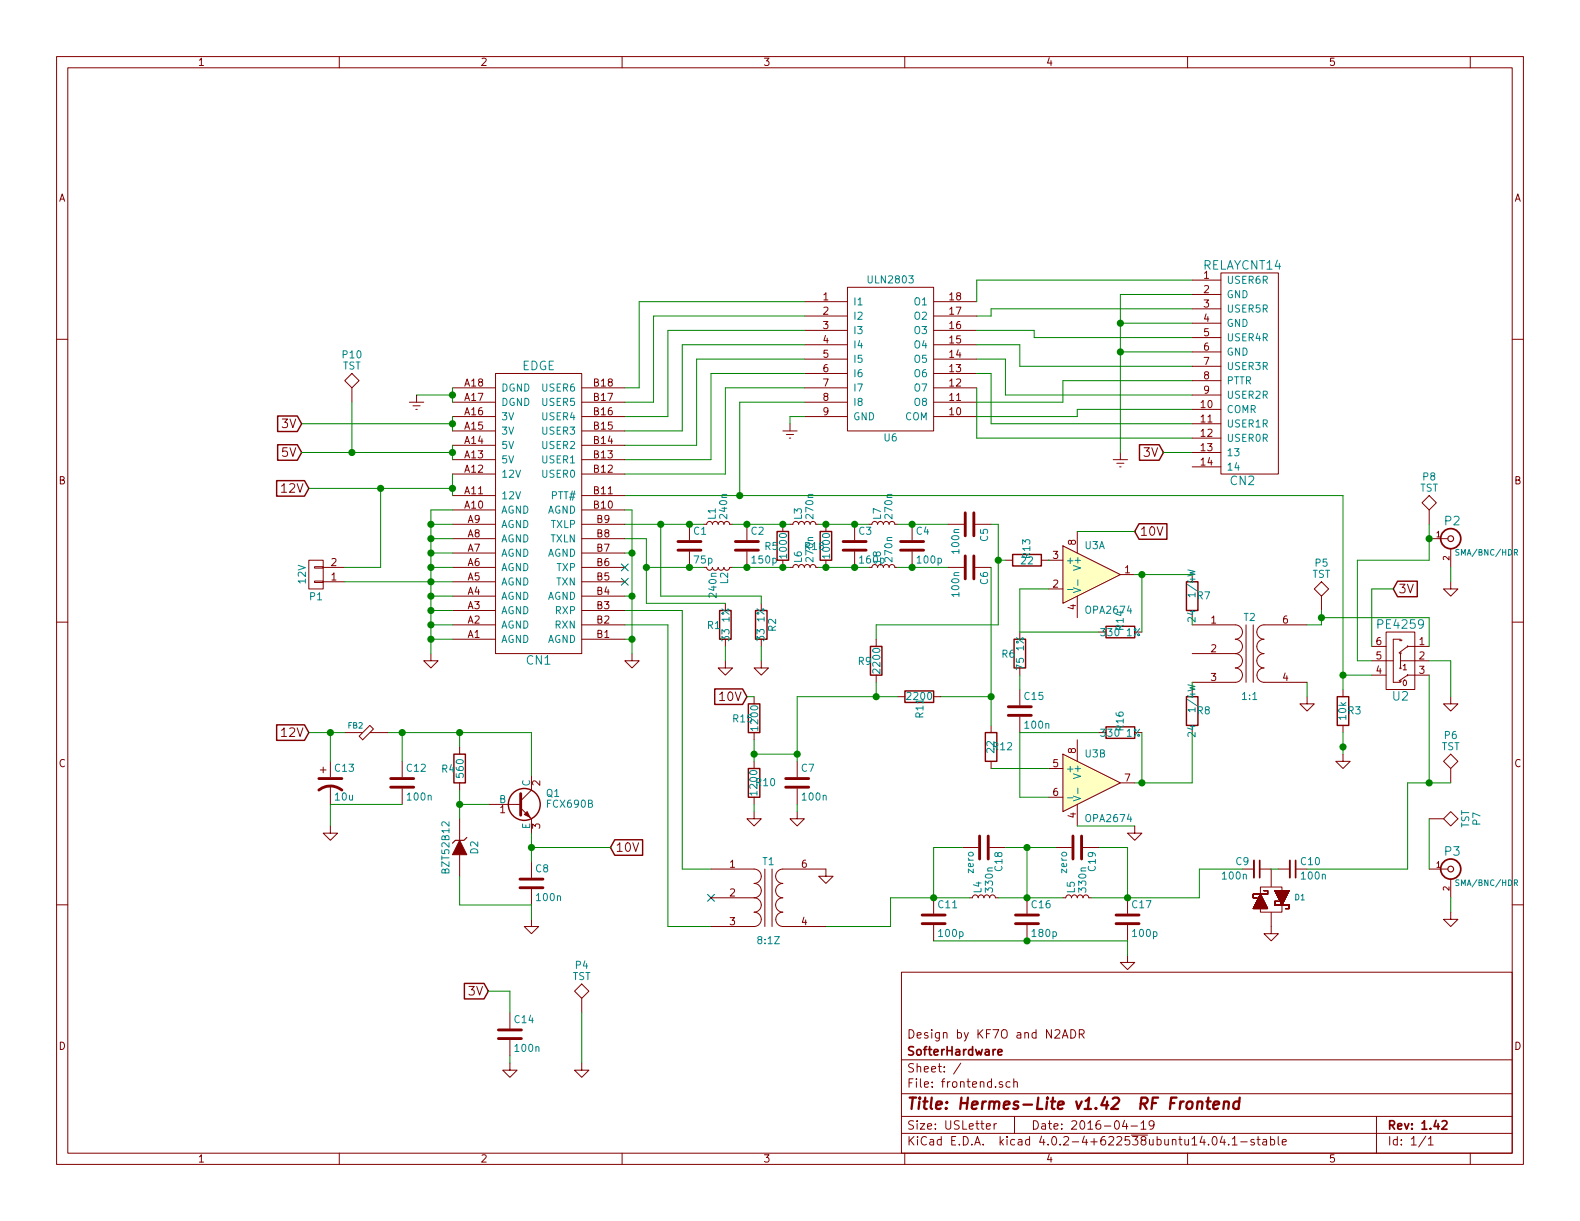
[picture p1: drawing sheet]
EESchema Schematic File Version 2
LIBS:power
LIBS:device
LIBS:transistors
LIBS:conn
LIBS:linear
LIBS:regul
LIBS:74xx
LIBS:cmos4000
LIBS:adc-dac
LIBS:memory
LIBS:xilinx
LIBS:microcontrollers
LIBS:dsp
LIBS:microchip
LIBS:analog_switches
LIBS:motorola
LIBS:texas
LIBS:intel
LIBS:audio
LIBS:interface
LIBS:digital-audio
LIBS:philips
LIBS:display
LIBS:cypress
LIBS:siliconi
LIBS:opto
LIBS:atmel
LIBS:contrib
LIBS:valves
LIBS:hermeslite
LIBS:ncp4623
LIBS:frontend-cache
EELAYER 25 0
EELAYER END
$Descr USLetter 11000 8500
encoding utf-8
Sheet 1 1
Title "Hermes-Lite v1.42  RF Frontend"
Date "2016-04-19"
Rev "1.42"
Comp "SofterHardware"
Comment1 "Design by KF7O and N2ADR"
Comment2 ""
Comment3 ""
Comment4 ""
$EndDescr
$Comp
L EDGE CN1
U 1 1
P 3750 3450
F 0 "CN1" H 3750 2300 60  0000 C CNN
F 1 "EDGE" H 3750 4350 60  0000 C CNN
F 2 "HERMESLITE:EDGE" H 3750 2950 60  0001 C CNN
F 3 "" H 3750 2950 60  0000 C CNN
	1    3750 3450
	1    0    0    -1  
$EndComp
$Comp
L BNC P2
U 1 1
P 10100 3750
F 0 "P2" H 10110 3870 60  0000 C CNN
F 1 "SMA/BNC/HDR" H 10350 3650 40  0000 C CNN
F 2 "HERMESLITE:rfconnectorB" H 10100 3750 60  0001 C CNN
F 3 "" H 10100 3750 60  0000 C CNN
	1    10100 3750
	1    0    0    -1  
$EndComp
$Comp
L DIODESCH2 D1
U 1 1
P 8850 6250
F 0 "D1" V 8850 6450 40  0000 C CNN
F 1 "DIODESCH2" H 8850 6075 40  0001 C CNN
F 2 "HERMESLITE:SOD323" H 8850 6325 60  0001 C CNN
F 3 "" H 8850 6325 60  0000 C CNN
	1    8850 6250
	0    1    1    0   
$EndComp
$Comp
L C_Small C9
U 1 1
P 8750 6050
F 0 "C9" V 8700 5900 50  0000 L CNN
F 1 "100n" V 8800 5800 50  0000 L CNN
F 2 "Capacitors_SMD:C_0805_HandSoldering" H 8750 6050 60  0001 C CNN
F 3 "" H 8750 6050 60  0000 C CNN
	1    8750 6050
	0    1    1    0   
$EndComp
$Comp
L C_Small C10
U 1 1
P 9000 6050
F 0 "C10" V 8950 6100 50  0000 L CNN
F 1 "100n" V 9050 6100 50  0000 L CNN
F 2 "Capacitors_SMD:C_0805_HandSoldering" H 9000 6050 60  0001 C CNN
F 3 "" H 9000 6050 60  0000 C CNN
	1    9000 6050
	0    1    1    0   
$EndComp
$Comp
L GND #PWR01
U 1 1
P 8850 6450
F 0 "#PWR01" H 8850 6200 50  0001 C CNN
F 1 "GND" H 8850 6300 50  0001 C CNN
F 2 "" H 8850 6450 60  0000 C CNN
F 3 "" H 8850 6450 60  0000 C CNN
	1    8850 6450
	1    0    0    -1  
$EndComp
$Comp
L GND #PWR02
U 1 1
P 5050 4600
F 0 "#PWR02" H 5050 4350 50  0001 C CNN
F 1 "GND" H 5050 4450 50  0001 C CNN
F 2 "" H 5050 4600 60  0000 C CNN
F 3 "" H 5050 4600 60  0000 C CNN
	1    5050 4600
	1    0    0    -1  
$EndComp
$Comp
L BNC P3
U 1 1
P 10100 6050
F 0 "P3" H 10110 6170 60  0000 C CNN
F 1 "SMA/BNC/HDR" H 10350 5950 40  0000 C CNN
F 2 "HERMESLITE:rfconnectorB" H 10100 6050 60  0001 C CNN
F 3 "" H 10100 6050 60  0000 C CNN
	1    10100 6050
	1    0    0    -1  
$EndComp
$Comp
L GND #PWR03
U 1 1
P 10100 4050
F 0 "#PWR03" H 10100 4050 30  0001 C CNN
F 1 "GND" H 10100 3980 30  0001 C CNN
F 2 "" H 10100 4050 60  0000 C CNN
F 3 "" H 10100 4050 60  0000 C CNN
	1    10100 4050
	1    0    0    -1  
$EndComp
$Comp
L GND #PWR04
U 1 1
P 10100 6350
F 0 "#PWR04" H 10100 6350 30  0001 C CNN
F 1 "GND" H 10100 6280 30  0001 C CNN
F 2 "" H 10100 6350 60  0000 C CNN
F 3 "" H 10100 6350 60  0000 C CNN
	1    10100 6350
	1    0    0    -1  
$EndComp
$Comp
L ULN2803 U6
U 1 1
P 6200 2500
F 0 "U6" H 6200 1950 50  0000 C CNN
F 1 "ULN2803" H 6200 3050 50  0000 C CNN
F 2 "HERMESLITE:PSOP-18" H 6200 2500 50  0001 C CNN
F 3 "DOCUMENTATION" H 6200 2500 50  0001 C CNN
	1    6200 2500
	1    0    0    -1  
$EndComp
$Comp
L GND #PWR05
U 1 1
P 4400 4550
F 0 "#PWR05" H 4400 4550 30  0001 C CNN
F 1 "GND" H 4400 4480 30  0001 C CNN
F 2 "" H 4400 4550 60  0000 C CNN
F 3 "" H 4400 4550 60  0000 C CNN
	1    4400 4550
	1    0    0    -1  
$EndComp
$Comp
L GND #PWR06
U 1 1
P 3000 4550
F 0 "#PWR06" H 3000 4550 30  0001 C CNN
F 1 "GND" H 3000 4480 30  0001 C CNN
F 2 "" H 3000 4550 60  0000 C CNN
F 3 "" H 3000 4550 60  0000 C CNN
	1    3000 4550
	1    0    0    -1  
$EndComp
Text GLabel 2100 2950 0    60   Input ~ 0
3V
Text GLabel 2100 3150 0    60   Input ~ 0
5V
$Comp
L GNDREF #PWR07
U 1 1
P 5500 2950
F 0 "#PWR07" H 5500 2700 50  0001 C CNN
F 1 "GNDREF" H 5500 2800 50  0001 C CNN
F 2 "" H 5500 2950 60  0000 C CNN
F 3 "" H 5500 2950 60  0000 C CNN
	1    5500 2950
	1    0    0    -1  
$EndComp
$Comp
L GNDREF #PWR08
U 1 1
P 2900 2750
F 0 "#PWR08" H 2900 2500 50  0001 C CNN
F 1 "GNDREF" H 2900 2600 50  0001 C CNN
F 2 "" H 2900 2750 60  0000 C CNN
F 3 "" H 2900 2750 60  0000 C CNN
	1    2900 2750
	1    0    0    -1  
$EndComp
$Comp
L R R1
U 1 1
P 5050 4350
F 0 "R1" H 5130 4350 50  0000 C CNN
F 1 "33 1%" V 5050 4350 50  0000 C CNN
F 2 "Resistors_SMD:R_0805_HandSoldering" V 4980 4350 50  0001 C CNN
F 3 "" H 5050 4350 50  0000 C CNN
	1    5050 4350
	-1   0    0    1   
$EndComp
$Comp
L R R2
U 1 1
P 5300 4350
F 0 "R2" V 5380 4350 50  0000 C CNN
F 1 "33 1%" V 5300 4350 50  0000 C CNN
F 2 "Resistors_SMD:R_0805_HandSoldering" V 5230 4350 50  0001 C CNN
F 3 "" H 5300 4350 50  0000 C CNN
	1    5300 4350
	1    0    0    -1  
$EndComp
$Comp
L C C1
U 1 1
P 4800 3800
F 0 "C1" H 4825 3900 50  0000 L CNN
F 1 "75p" H 4825 3700 50  0000 L CNN
F 2 "Capacitors_SMD:C_0805_HandSoldering" H 4838 3650 50  0001 C CNN
F 3 "" H 4800 3800 50  0000 C CNN
	1    4800 3800
	1    0    0    -1  
$EndComp
$Comp
L C C2
U 1 1
P 5200 3800
F 0 "C2" H 5225 3900 50  0000 L CNN
F 1 "150p" H 5225 3700 50  0000 L CNN
F 2 "Capacitors_SMD:C_0805_HandSoldering" H 5238 3650 50  0001 C CNN
F 3 "" H 5200 3800 50  0000 C CNN
	1    5200 3800
	1    0    0    -1  
$EndComp
$Comp
L L_Small L1
U 1 1
P 5000 3650
F 0 "L1" H 5030 3690 50  0000 L CNN
F 1 "240n" H 5030 3610 50  0000 L CNN
F 2 "Resistors_SMD:R_0805_HandSoldering" H 5000 3650 50  0001 C CNN
F 3 "" H 5000 3650 50  0000 C CNN
	1    5000 3650
	0    -1   -1   0   
$EndComp
$Comp
L L_Small L2
U 1 1
P 5000 3950
F 0 "L2" H 5030 3990 50  0000 L CNN
F 1 "240n" H 5030 3910 50  0000 L CNN
F 2 "Resistors_SMD:R_0805_HandSoldering" H 5000 3950 50  0001 C CNN
F 3 "" H 5000 3950 50  0000 C CNN
	1    5000 3950
	0    1    1    0   
$EndComp
$Comp
L C C3
U 1 1
P 5950 3800
F 0 "C3" H 5975 3900 50  0000 L CNN
F 1 "160p" H 5975 3700 50  0000 L CNN
F 2 "Capacitors_SMD:C_0805_HandSoldering" H 5988 3650 50  0001 C CNN
F 3 "" H 5950 3800 50  0000 C CNN
	1    5950 3800
	1    0    0    -1  
$EndComp
$Comp
L L_Small L3
U 1 1
P 5600 3650
F 0 "L3" H 5630 3690 50  0000 L CNN
F 1 "270n" H 5630 3610 50  0000 L CNN
F 2 "Resistors_SMD:R_0805_HandSoldering" H 5600 3650 50  0001 C CNN
F 3 "" H 5600 3650 50  0000 C CNN
	1    5600 3650
	0    -1   -1   0   
$EndComp
$Comp
L L_Small L6
U 1 1
P 5600 3950
F 0 "L6" H 5630 3990 50  0000 L CNN
F 1 "270n" H 5630 3910 50  0000 L CNN
F 2 "Resistors_SMD:R_0805_HandSoldering" H 5600 3950 50  0001 C CNN
F 3 "" H 5600 3950 50  0000 C CNN
	1    5600 3950
	0    -1   -1   0   
$EndComp
$Comp
L L_Small L7
U 1 1
P 6150 3650
F 0 "L7" H 6180 3690 50  0000 L CNN
F 1 "270n" H 6180 3610 50  0000 L CNN
F 2 "Resistors_SMD:R_0805_HandSoldering" H 6150 3650 50  0001 C CNN
F 3 "" H 6150 3650 50  0000 C CNN
	1    6150 3650
	0    -1   -1   0   
$EndComp
$Comp
L L_Small L8
U 1 1
P 6150 3950
F 0 "L8" H 6180 3990 50  0000 L CNN
F 1 "270n" H 6180 3910 50  0000 L CNN
F 2 "Resistors_SMD:R_0805_HandSoldering" H 6150 3950 50  0001 C CNN
F 3 "" H 6150 3950 50  0000 C CNN
	1    6150 3950
	0    -1   -1   0   
$EndComp
$Comp
L C C4
U 1 1
P 6350 3800
F 0 "C4" H 6375 3900 50  0000 L CNN
F 1 "100p" H 6375 3700 50  0000 L CNN
F 2 "Capacitors_SMD:C_0805_HandSoldering" H 6388 3650 50  0001 C CNN
F 3 "" H 6350 3800 50  0000 C CNN
	1    6350 3800
	1    0    0    -1  
$EndComp
$Comp
L C C7
U 1 1
P 5550 5450
F 0 "C7" H 5575 5550 50  0000 L CNN
F 1 "100n" H 5575 5350 50  0000 L CNN
F 2 "Capacitors_SMD:C_0805_HandSoldering" H 5588 5300 50  0001 C CNN
F 3 "" H 5550 5450 50  0000 C CNN
	1    5550 5450
	1    0    0    -1  
$EndComp
$Comp
L GND #PWR09
U 1 1
P 5550 5650
F 0 "#PWR09" H 5550 5400 50  0001 C CNN
F 1 "GND" H 5550 5500 50  0001 C CNN
F 2 "" H 5550 5650 60  0000 C CNN
F 3 "" H 5550 5650 60  0000 C CNN
	1    5550 5650
	1    0    0    -1  
$EndComp
$Comp
L R R10
U 1 1
P 5250 5450
F 0 "R10" H 5330 5450 50  0000 C CNN
F 1 "1200" V 5250 5450 50  0000 C CNN
F 2 "Resistors_SMD:R_0805_HandSoldering" V 5180 5450 50  0001 C CNN
F 3 "" H 5250 5450 50  0000 C CNN
	1    5250 5450
	1    0    0    -1  
$EndComp
$Comp
L R R15
U 1 1
P 5250 5000
F 0 "R15" H 5330 5000 50  0000 C CNN
F 1 "1200" V 5250 5000 50  0000 C CNN
F 2 "Resistors_SMD:R_0805_HandSoldering" V 5180 5000 50  0001 C CNN
F 3 "" H 5250 5000 50  0000 C CNN
	1    5250 5000
	-1   0    0    1   
$EndComp
$Comp
L GND #PWR010
U 1 1
P 5250 5650
F 0 "#PWR010" H 5250 5400 50  0001 C CNN
F 1 "GND" H 5250 5500 50  0001 C CNN
F 2 "" H 5250 5650 60  0000 C CNN
F 3 "" H 5250 5650 60  0000 C CNN
	1    5250 5650
	1    0    0    -1  
$EndComp
$Comp
L C C8
U 1 1
P 3700 6150
F 0 "C8" H 3725 6250 50  0000 L CNN
F 1 "100n" H 3725 6050 50  0000 L CNN
F 2 "Capacitors_SMD:C_0805_HandSoldering" H 3738 6000 50  0001 C CNN
F 3 "" H 3700 6150 50  0000 C CNN
	1    3700 6150
	1    0    0    -1  
$EndComp
Text GLabel 2150 3400 0    60   Input ~ 0
12V
Text GLabel 5200 4850 0    60   Input ~ 0
10V
$Comp
L C C5
U 1 1
P 6750 3650
F 0 "C5" H 6775 3750 50  0000 L CNN
F 1 "100n" H 6775 3550 50  0000 L CNN
F 2 "Capacitors_SMD:C_0805_HandSoldering" H 6788 3500 50  0001 C CNN
F 3 "" H 6750 3650 50  0000 C CNN
	1    6750 3650
	0    1    1    0   
$EndComp
NoConn ~ 4950 6250
$Comp
L GND #PWR011
U 1 1
P 5300 4600
F 0 "#PWR011" H 5300 4350 50  0001 C CNN
F 1 "GND" H 5300 4450 50  0001 C CNN
F 2 "" H 5300 4600 60  0000 C CNN
F 3 "" H 5300 4600 60  0000 C CNN
	1    5300 4600
	1    0    0    -1  
$EndComp
NoConn ~ 4350 3950
NoConn ~ 4350 4050
$Comp
L Transf6pinA T1
U 1 1
P 5350 6250
F 0 "T1" H 5350 6500 50  0000 C CNN
F 1 "8:1Z" H 5350 5950 50  0000 C CNN
F 2 "HERMESLITE:TransfBN2402" H 5350 6250 50  0001 C CNN
F 3 "" H 5350 6250 50  0000 C CNN
	1    5350 6250
	1    0    0    -1  
$EndComp
Text GLabel 2150 5100 0    60   Input ~ 0
12V
$Comp
L GND #PWR012
U 1 1
P 2300 5750
F 0 "#PWR012" H 2300 5750 30  0001 C CNN
F 1 "GND" H 2300 5680 30  0001 C CNN
F 2 "" H 2300 5750 60  0000 C CNN
F 3 "" H 2300 5750 60  0000 C CNN
	1    2300 5750
	1    0    0    -1  
$EndComp
Text GLabel 4250 5900 2    60   Input ~ 0
10V
$Comp
L C C12
U 1 1
P 2800 5450
F 0 "C12" H 2825 5550 50  0000 L CNN
F 1 "100n" H 2825 5350 50  0000 L CNN
F 2 "Capacitors_SMD:C_0805_HandSoldering" H 2838 5300 50  0001 C CNN
F 3 "" H 2800 5450 50  0000 C CNN
	1    2800 5450
	1    0    0    -1  
$EndComp
$Comp
L RELAYCNT14 CN2
U 1 1
P 8500 2500
F 0 "CN2" H 8650 1650 60  0000 C CNN
F 1 "RELAYCNT14" H 8650 3150 60  0000 C CNN
F 2 "HERMESLITE:BREAKOUT14" H 8500 2650 60  0001 C CNN
F 3 "" H 8500 2650 60  0000 C CNN
	1    8500 2500
	1    0    0    -1  
$EndComp
Text GLabel 8100 3150 0    60   Input ~ 0
3V
$Comp
L PE4259 U2
U 1 1
P 9750 4600
F 0 "U2" H 9750 4350 60  0000 C CNN
F 1 "PE4259" H 9750 4850 60  0000 C CNN
F 2 "HERMESLITE:pe4259" H 9750 4600 60  0001 C CNN
F 3 "" H 9750 4600 60  0000 C CNN
	1    9750 4600
	1    0    0    -1  
$EndComp
$Comp
L GND #PWR013
U 1 1
P 10100 4850
F 0 "#PWR013" H 10100 4600 50  0001 C CNN
F 1 "GND" H 10100 4700 50  0001 C CNN
F 2 "" H 10100 4850 60  0000 C CNN
F 3 "" H 10100 4850 60  0000 C CNN
	1    10100 4850
	1    0    0    -1  
$EndComp
Text GLabel 3400 6900 0    60   Input ~ 0
3V
$Comp
L TST P7
U 1 1
P 9950 5700
F 0 "P7" H 9950 6000 50  0000 C BNN
F 1 "TST" H 9950 5950 50  0000 C CNN
F 2 "Measurement_Points:Measurement_Point_Round-TH_Small" H 9950 5700 50  0001 C CNN
F 3 "" H 9950 5700 50  0000 C CNN
	1    9950 5700
	0    1    1    0   
$EndComp
$Comp
L TST P8
U 1 1
P 9950 3650
F 0 "P8" H 9950 3950 50  0000 C BNN
F 1 "TST" H 9950 3900 50  0000 C CNN
F 2 "Measurement_Points:Measurement_Point_Round-TH_Small" H 9950 3650 50  0001 C CNN
F 3 "" H 9950 3650 50  0000 C CNN
	1    9950 3650
	1    0    0    -1  
$EndComp
$Comp
L TST P5
U 1 1
P 9200 4250
F 0 "P5" H 9200 4550 50  0000 C BNN
F 1 "TST" H 9200 4500 50  0000 C CNN
F 2 "Measurement_Points:Measurement_Point_Round-TH_Small" H 9200 4250 50  0001 C CNN
F 3 "" H 9200 4250 50  0000 C CNN
	1    9200 4250
	1    0    0    -1  
$EndComp
$Comp
L TST P6
U 1 1
P 10100 5450
F 0 "P6" H 10100 5750 50  0000 C BNN
F 1 "TST" H 10100 5700 50  0000 C CNN
F 2 "Measurement_Points:Measurement_Point_Round-TH_Small" H 10100 5450 50  0001 C CNN
F 3 "" H 10100 5450 50  0000 C CNN
	1    10100 5450
	1    0    0    -1  
$EndComp
$Comp
L TST P10
U 1 1
P 2450 2800
F 0 "P10" H 2450 3100 50  0000 C BNN
F 1 "TST" H 2450 3050 50  0000 C CNN
F 2 "Measurement_Points:Measurement_Point_Round-TH_Small" H 2450 2800 50  0001 C CNN
F 3 "" H 2450 2800 50  0000 C CNN
	1    2450 2800
	1    0    0    -1  
$EndComp
$Comp
L GNDREF #PWR014
U 1 1
P 7800 3150
F 0 "#PWR014" H 7800 2900 50  0001 C CNN
F 1 "GNDREF" H 7800 3000 50  0001 C CNN
F 2 "" H 7800 3150 60  0000 C CNN
F 3 "" H 7800 3150 60  0000 C CNN
	1    7800 3150
	1    0    0    -1  
$EndComp
$Comp
L CONN_01X02 P1
U 1 1
P 2200 4000
F 0 "P1" H 2200 4150 50  0000 C CNN
F 1 "12V" V 2300 4000 50  0000 C CNN
F 2 "Connect:PINHEAD1-2" H 2200 4000 50  0001 C CNN
F 3 "" H 2200 4000 50  0000 C CNN
	1    2200 4000
	-1   0    0    1   
$EndComp
$Comp
L FB FB2
U 1 1
P 2550 5100
F 0 "FB2" H 2625 5050 39  0000 C CNN
F 1 "FB" H 2550 5200 60  0001 C CNN
F 2 "Capacitors_SMD:C_0805_HandSoldering" H 2550 5100 60  0001 C CNN
F 3 "" H 2550 5100 60  0000 C CNN
	1    2550 5100
	-1   0    0    1   
$EndComp
$Comp
L R R3
U 1 1
P 9350 4950
F 0 "R3" H 9430 4950 50  0000 C CNN
F 1 "10k" V 9350 4950 50  0000 C CNN
F 2 "Resistors_SMD:R_0805_HandSoldering" V 9280 4950 50  0001 C CNN
F 3 "" H 9350 4950 50  0000 C CNN
	1    9350 4950
	1    0    0    -1  
$EndComp
$Comp
L CP1 C13
U 1 1
P 2300 5450
F 0 "C13" H 2325 5550 50  0000 L CNN
F 1 "10u" H 2325 5350 50  0000 L CNN
F 2 "Capacitors_Tantalum_SMD:TantalC_SizeT_EIA-3528" H 2300 5450 50  0001 C CNN
F 3 "" H 2300 5450 50  0000 C CNN
	1    2300 5450
	1    0    0    -1  
$EndComp
$Comp
L C C14
U 1 1
P 3550 7200
F 0 "C14" H 3575 7300 50  0000 L CNN
F 1 "100n" H 3575 7100 50  0000 L CNN
F 2 "Capacitors_SMD:C_0805_HandSoldering" H 3588 7050 50  0001 C CNN
F 3 "" H 3550 7200 50  0000 C CNN
	1    3550 7200
	1    0    0    -1  
$EndComp
$Comp
L GND #PWR015
U 1 1
P 9350 5250
F 0 "#PWR015" H 9350 5000 50  0001 C CNN
F 1 "GND" H 9350 5100 50  0001 C CNN
F 2 "" H 9350 5250 60  0000 C CNN
F 3 "" H 9350 5250 60  0000 C CNN
	1    9350 5250
	1    0    0    -1  
$EndComp
$Comp
L LM358 U3
U 1 1
P 7600 4000
F 0 "U3" H 7550 4200 50  0000 L CNN
F 1 "OPA2674" H 7550 3750 50  0000 L CNN
F 2 "HERMESLITE:SOIC-8-N-PAD" H 7600 4000 50  0001 C CNN
F 3 "" H 7600 4000 50  0000 C CNN
	1    7600 4000
	1    0    0    -1  
$EndComp
$Comp
L LM358 U3
U 2 1
P 7600 5450
F 0 "U3" H 7550 5650 50  0000 L CNN
F 1 "OPA2674" H 7550 5200 50  0000 L CNN
F 2 "" H 7600 5450 50  0000 C CNN
F 3 "" H 7600 5450 50  0000 C CNN
	2    7600 5450
	1    0    0    -1  
$EndComp
$Comp
L R R6
U 1 1
P 7100 4550
F 0 "R6" H 7180 4550 50  0000 C CNN
F 1 "75 1%" V 7100 4550 50  0000 C CNN
F 2 "Resistors_SMD:R_0805_HandSoldering" V 7030 4550 50  0001 C CNN
F 3 "" H 7100 4550 50  0000 C CNN
	1    7100 4550
	-1   0    0    1   
$EndComp
$Comp
L C C15
U 1 1
P 7100 4950
F 0 "C15" H 7125 5050 50  0000 L CNN
F 1 "100n" H 7125 4850 50  0000 L CNN
F 2 "Capacitors_SMD:C_0805_HandSoldering" H 7138 4800 50  0001 C CNN
F 3 "" H 7100 4950 50  0000 C CNN
	1    7100 4950
	1    0    0    -1  
$EndComp
$Comp
L Transf6pinA T2
U 1 1
P 8700 4550
F 0 "T2" H 8700 4800 50  0000 C CNN
F 1 "1:1" H 8700 4250 50  0000 C CNN
F 2 "HERMESLITE:TransfBN2402" H 8700 4550 50  0001 C CNN
F 3 "" H 8700 4550 50  0000 C CNN
	1    8700 4550
	1    0    0    -1  
$EndComp
$Comp
L R R7
U 1 1
P 8300 4150
F 0 "R7" H 8380 4150 50  0000 C CNN
F 1 "24  1/4W" V 8300 4150 50  0000 C CNN
F 2 "Resistors_SMD:R_0805_HandSoldering" V 8230 4150 50  0001 C CNN
F 3 "" H 8300 4150 50  0000 C CNN
	1    8300 4150
	1    0    0    -1  
$EndComp
$Comp
L R R8
U 1 1
P 8300 4950
F 0 "R8" H 8380 4950 50  0000 C CNN
F 1 "24  1/4W" V 8300 4950 50  0000 C CNN
F 2 "Resistors_SMD:R_0805_HandSoldering" V 8230 4950 50  0001 C CNN
F 3 "" H 8300 4950 50  0000 C CNN
	1    8300 4950
	1    0    0    -1  
$EndComp
$Comp
L GND #PWR016
U 1 1
P 3550 7400
F 0 "#PWR016" H 3550 7150 50  0001 C CNN
F 1 "GND" H 3550 7250 50  0001 C CNN
F 2 "" H 3550 7400 60  0000 C CNN
F 3 "" H 3550 7400 60  0000 C CNN
	1    3550 7400
	1    0    0    -1  
$EndComp
Text GLabel 9700 4100 2    60   Input ~ 0
3V
$Comp
L GND #PWR017
U 1 1
P 9100 4850
F 0 "#PWR017" H 9100 4600 50  0001 C CNN
F 1 "GND" H 9100 4700 50  0001 C CNN
F 2 "" H 9100 4850 60  0000 C CNN
F 3 "" H 9100 4850 60  0000 C CNN
	1    9100 4850
	1    0    0    -1  
$EndComp
$Comp
L GND #PWR018
U 1 1
P 7900 5750
F 0 "#PWR018" H 7900 5500 50  0001 C CNN
F 1 "GND" H 7900 5600 50  0001 C CNN
F 2 "" H 7900 5750 60  0000 C CNN
F 3 "" H 7900 5750 60  0000 C CNN
	1    7900 5750
	1    0    0    -1  
$EndComp
Text GLabel 7900 3700 2    60   Input ~ 0
10V
$Comp
L R R14
U 1 1
P 7800 4400
F 0 "R14" H 7880 4400 50  0000 C CNN
F 1 "330 1%" V 7800 4400 50  0000 C CNN
F 2 "Resistors_SMD:R_0805_HandSoldering" V 7730 4400 50  0001 C CNN
F 3 "" H 7800 4400 50  0000 C CNN
	1    7800 4400
	0    -1   -1   0   
$EndComp
$Comp
L R R16
U 1 1
P 7800 5100
F 0 "R16" H 7880 5100 50  0000 C CNN
F 1 "330 1%" V 7800 5100 50  0000 C CNN
F 2 "Resistors_SMD:R_0805_HandSoldering" V 7730 5100 50  0001 C CNN
F 3 "" H 7800 5100 50  0000 C CNN
	1    7800 5100
	0    -1   -1   0   
$EndComp
$Comp
L R R12
U 1 1
P 6900 5200
F 0 "R12" H 6980 5200 50  0000 C CNN
F 1 "22" V 6900 5200 50  0000 C CNN
F 2 "Resistors_SMD:R_0805_HandSoldering" V 6830 5200 50  0001 C CNN
F 3 "" H 6900 5200 50  0000 C CNN
	1    6900 5200
	1    0    0    -1  
$EndComp
$Comp
L R R13
U 1 1
P 7150 3900
F 0 "R13" H 7230 3900 50  0000 C CNN
F 1 "22" V 7150 3900 50  0000 C CNN
F 2 "Resistors_SMD:R_0805_HandSoldering" V 7080 3900 50  0001 C CNN
F 3 "" H 7150 3900 50  0000 C CNN
	1    7150 3900
	0    -1   -1   0   
$EndComp
$Comp
L R R9
U 1 1
P 6100 4600
F 0 "R9" H 6180 4600 50  0000 C CNN
F 1 "2200" V 6100 4600 50  0000 C CNN
F 2 "Resistors_SMD:R_0805_HandSoldering" V 6030 4600 50  0001 C CNN
F 3 "" H 6100 4600 50  0000 C CNN
	1    6100 4600
	-1   0    0    1   
$EndComp
$Comp
L R R11
U 1 1
P 6400 4850
F 0 "R11" H 6480 4850 50  0000 C CNN
F 1 "2200" V 6400 4850 50  0000 C CNN
F 2 "Resistors_SMD:R_0805_HandSoldering" V 6330 4850 50  0001 C CNN
F 3 "" H 6400 4850 50  0000 C CNN
	1    6400 4850
	0    1    1    0   
$EndComp
$Comp
L TST P4
U 1 1
P 4050 7050
F 0 "P4" H 4050 7350 50  0000 C BNN
F 1 "TST" H 4050 7300 50  0000 C CNN
F 2 "Measurement_Points:Measurement_Point_Round-TH_Small" H 4050 7050 50  0001 C CNN
F 3 "" H 4050 7050 50  0000 C CNN
	1    4050 7050
	1    0    0    -1  
$EndComp
$Comp
L GND #PWR019
U 1 1
P 4050 7400
F 0 "#PWR019" H 4050 7150 50  0001 C CNN
F 1 "GND" H 4050 7250 50  0001 C CNN
F 2 "" H 4050 7400 60  0000 C CNN
F 3 "" H 4050 7400 60  0000 C CNN
	1    4050 7400
	1    0    0    -1  
$EndComp
$Comp
L KTD1624 Q1
U 1 1
P 3600 5600
F 0 "Q1" H 3800 5675 50  0000 L CNN
F 1 "FCX690B" H 3800 5600 50  0000 L CNN
F 2 "TO_SOT_Packages_SMD:SOT89-3_Housing" H 3800 5525 50  0001 L CIN
F 3 "" H 3600 5600 50  0000 L CNN
	1    3600 5600
	1    0    0    -1  
$EndComp
$Comp
L R R4
U 1 1
P 3200 5350
F 0 "R4" H 3280 5350 50  0000 C CNN
F 1 "560" V 3200 5350 50  0000 C CNN
F 2 "Resistors_SMD:R_0805_HandSoldering" V 3130 5350 50  0001 C CNN
F 3 "" H 3200 5350 50  0000 C CNN
	1    3200 5350
	-1   0    0    1   
$EndComp
$Comp
L GND #PWR020
U 1 1
P 3700 6400
F 0 "#PWR020" H 3700 6400 30  0001 C CNN
F 1 "GND" H 3700 6330 30  0001 C CNN
F 2 "" H 3700 6400 60  0000 C CNN
F 3 "" H 3700 6400 60  0000 C CNN
	1    3700 6400
	1    0    0    -1  
$EndComp
$Comp
L ZENER D2
U 1 1
P 3200 5900
F 0 "D2" H 3200 6000 50  0000 C CNN
F 1 "BZT52B12" H 3200 5800 50  0000 C CNN
F 2 "Diodes_SMD:SOD-123" H 3200 5900 50  0001 C CNN
F 3 "" H 3200 5900 50  0000 C CNN
	1    3200 5900
	0    1    1    0   
$EndComp
$Comp
L GND #PWR021
U 1 1
P 5750 6050
F 0 "#PWR021" H 5750 5800 50  0001 C CNN
F 1 "GND" H 5750 5900 50  0001 C CNN
F 2 "" H 5750 6050 60  0000 C CNN
F 3 "" H 5750 6050 60  0000 C CNN
	1    5750 6050
	1    0    0    -1  
$EndComp
$Comp
L C C17
U 1 1
P 7850 6400
F 0 "C17" H 7875 6500 50  0000 L CNN
F 1 "100p" H 7875 6300 50  0000 L CNN
F 2 "Capacitors_SMD:C_0805_HandSoldering" H 7888 6250 50  0001 C CNN
F 3 "" H 7850 6400 50  0000 C CNN
	1    7850 6400
	1    0    0    -1  
$EndComp
$Comp
L C C16
U 1 1
P 7150 6400
F 0 "C16" H 7175 6500 50  0000 L CNN
F 1 "180p" H 7175 6300 50  0000 L CNN
F 2 "Capacitors_SMD:C_0805_HandSoldering" H 7188 6250 50  0001 C CNN
F 3 "" H 7150 6400 50  0000 C CNN
	1    7150 6400
	1    0    0    -1  
$EndComp
$Comp
L C C11
U 1 1
P 6500 6400
F 0 "C11" H 6525 6500 50  0000 L CNN
F 1 "100p" H 6525 6300 50  0000 L CNN
F 2 "Capacitors_SMD:C_0805_HandSoldering" H 6538 6250 50  0001 C CNN
F 3 "" H 6500 6400 50  0000 C CNN
	1    6500 6400
	1    0    0    -1  
$EndComp
$Comp
L L_Small L4
U 1 1
P 6850 6250
F 0 "L4" H 6880 6290 50  0000 L CNN
F 1 "330n" H 6880 6210 50  0000 L CNN
F 2 "Resistors_SMD:R_0805_HandSoldering" H 6850 6250 50  0001 C CNN
F 3 "" H 6850 6250 50  0000 C CNN
	1    6850 6250
	0    -1   -1   0   
$EndComp
$Comp
L L_Small L5
U 1 1
P 7500 6250
F 0 "L5" H 7530 6290 50  0000 L CNN
F 1 "330n" H 7530 6210 50  0000 L CNN
F 2 "Resistors_SMD:R_0805_HandSoldering" H 7500 6250 50  0001 C CNN
F 3 "" H 7500 6250 50  0000 C CNN
	1    7500 6250
	0    -1   -1   0   
$EndComp
$Comp
L GND #PWR022
U 1 1
P 7850 6650
F 0 "#PWR022" H 7850 6400 50  0001 C CNN
F 1 "GND" H 7850 6500 50  0001 C CNN
F 2 "" H 7850 6650 60  0000 C CNN
F 3 "" H 7850 6650 60  0000 C CNN
	1    7850 6650
	1    0    0    -1  
$EndComp
$Comp
L C C19
U 1 1
P 7500 5900
F 0 "C19" H 7525 6000 50  0000 L CNN
F 1 "zero" H 7525 5800 50  0000 L CNN
F 2 "Capacitors_SMD:C_0805_HandSoldering" H 7538 5750 50  0001 C CNN
F 3 "" H 7500 5900 50  0000 C CNN
	1    7500 5900
	0    1    1    0   
$EndComp
$Comp
L C C18
U 1 1
P 6850 5900
F 0 "C18" H 6875 6000 50  0000 L CNN
F 1 "zero" H 6875 5800 50  0000 L CNN
F 2 "Capacitors_SMD:C_0805_HandSoldering" H 6888 5750 50  0001 C CNN
F 3 "" H 6850 5900 50  0000 C CNN
	1    6850 5900
	0    1    1    0   
$EndComp
$Comp
L C C6
U 1 1
P 6750 3950
F 0 "C6" H 6775 4050 50  0000 L CNN
F 1 "100n" H 6775 3850 50  0000 L CNN
F 2 "Capacitors_SMD:C_0805_HandSoldering" H 6788 3800 50  0001 C CNN
F 3 "" H 6750 3950 50  0000 C CNN
	1    6750 3950
	0    1    1    0   
$EndComp
Wire Wire Line
	4350 4250 4750 4250
Wire Wire Line
	4750 6050 4950 6050
Wire Wire Line
	4350 4350 4650 4350
Wire Wire Line
	4650 6450 4950 6450
Wire Wire Line
	4350 2700 4450 2700
Wire Wire Line
	4450 2700 4450 2100
Wire Wire Line
	4450 2100 5600 2100
Wire Wire Line
	4350 2800 4550 2800
Wire Wire Line
	4550 2800 4550 2200
Wire Wire Line
	4550 2200 5600 2200
Wire Wire Line
	4350 2900 4650 2900
Wire Wire Line
	4650 2900 4650 2300
Wire Wire Line
	4650 2300 5600 2300
Wire Wire Line
	4350 3000 4750 3000
Wire Wire Line
	4750 3000 4750 2400
Wire Wire Line
	4750 2400 5600 2400
Wire Wire Line
	4350 3100 4850 3100
Wire Wire Line
	4850 3100 4850 2500
Wire Wire Line
	4850 2500 5600 2500
Wire Wire Line
	4350 3200 4950 3200
Wire Wire Line
	4950 3200 4950 2600
Wire Wire Line
	4950 2600 5600 2600
Wire Wire Line
	4350 3300 5050 3300
Wire Wire Line
	5050 3300 5050 2700
Wire Wire Line
	5050 2700 5600 2700
Wire Wire Line
	4350 3450 9350 3450
Wire Wire Line
	5150 3450 5150 2800
Wire Wire Line
	5150 2800 5600 2800
Wire Wire Line
	5500 2950 5500 2900
Wire Wire Line
	5500 2900 5600 2900
Wire Wire Line
	6800 2900 7500 2900
Wire Wire Line
	3150 3550 3000 3550
Wire Wire Line
	3000 3550 3000 4550
Wire Wire Line
	3150 3650 3000 3650
Connection ~ 3000 3650
Wire Wire Line
	3150 3750 3000 3750
Connection ~ 3000 3750
Wire Wire Line
	3150 3850 3000 3850
Connection ~ 3000 3850
Wire Wire Line
	3150 3950 3000 3950
Connection ~ 3000 3950
Wire Wire Line
	2400 4050 3150 4050
Connection ~ 3000 4050
Wire Wire Line
	3150 4150 3000 4150
Connection ~ 3000 4150
Wire Wire Line
	3150 4250 3000 4250
Connection ~ 3000 4250
Wire Wire Line
	3150 4350 3000 4350
Connection ~ 3000 4350
Wire Wire Line
	3150 4450 3000 4450
Connection ~ 3000 4450
Wire Wire Line
	3150 2900 3150 3000
Wire Wire Line
	3150 3100 3150 3200
Wire Wire Line
	2100 3150 3150 3150
Connection ~ 3150 3150
Wire Wire Line
	2100 2950 3150 2950
Connection ~ 3150 2950
Wire Wire Line
	3150 2700 3150 2800
Wire Wire Line
	3150 2750 2900 2750
Connection ~ 3150 2750
Wire Wire Line
	4350 3650 4900 3650
Wire Wire Line
	4350 3750 4500 3750
Wire Wire Line
	4400 3550 4400 4550
Connection ~ 4400 3850
Connection ~ 4400 4150
Connection ~ 4400 4450
Wire Wire Line
	4350 3550 4400 3550
Wire Wire Line
	4350 3850 4400 3850
Wire Wire Line
	4350 4150 4400 4150
Wire Wire Line
	4400 4450 4350 4450
Wire Wire Line
	10100 3950 10100 4050
Wire Wire Line
	10100 6250 10100 6350
Wire Wire Line
	6800 3050 8300 3050
Wire Wire Line
	6800 2100 6800 1950
Wire Wire Line
	6800 1950 8300 1950
Wire Wire Line
	6800 2200 6900 2200
Wire Wire Line
	6900 2200 6900 2150
Wire Wire Line
	6900 2150 8300 2150
Wire Wire Line
	6800 2800 7400 2800
Wire Wire Line
	7400 2800 7400 2650
Wire Wire Line
	7400 2650 8300 2650
Wire Wire Line
	7500 2900 7500 2850
Wire Wire Line
	7500 2850 8300 2850
Wire Wire Line
	6800 2700 6800 3050
Wire Wire Line
	8300 2950 6900 2950
Wire Wire Line
	6900 2950 6900 2600
Wire Wire Line
	6900 2600 6800 2600
Wire Wire Line
	8300 2750 7000 2750
Wire Wire Line
	7000 2750 7000 2500
Wire Wire Line
	7000 2500 6800 2500
Wire Wire Line
	8300 2550 7100 2550
Wire Wire Line
	7100 2550 7100 2400
Wire Wire Line
	7100 2400 6800 2400
Wire Wire Line
	8300 2350 7200 2350
Wire Wire Line
	7200 2350 7200 2300
Wire Wire Line
	7200 2300 6800 2300
Wire Wire Line
	8300 2050 7800 2050
Wire Wire Line
	8300 2250 7800 2250
Connection ~ 7800 2250
Wire Wire Line
	7800 2450 8300 2450
Connection ~ 7800 2450
Connection ~ 4800 3650
Wire Wire Line
	5100 3650 5500 3650
Wire Wire Line
	4500 3950 4900 3950
Wire Wire Line
	5100 3950 5500 3950
Wire Wire Line
	4500 3750 4500 4200
Connection ~ 4800 3950
Wire Wire Line
	4500 4200 5050 4200
Connection ~ 4500 3950
Wire Wire Line
	4600 3650 4600 4150
Wire Wire Line
	4600 4150 5300 4150
Wire Wire Line
	5300 4150 5300 4200
Connection ~ 4600 3650
Wire Wire Line
	5050 4500 5050 4600
Connection ~ 5200 3650
Wire Wire Line
	5700 3650 6050 3650
Connection ~ 5950 3650
Wire Wire Line
	6250 3650 6600 3650
Wire Wire Line
	6250 3950 6600 3950
Wire Wire Line
	5700 3950 6050 3950
Connection ~ 5950 3950
Connection ~ 5200 3950
Wire Wire Line
	5550 5600 5550 5650
Wire Wire Line
	5250 5650 5250 5600
Wire Wire Line
	3150 3300 3150 3450
Wire Wire Line
	2150 3400 3150 3400
Connection ~ 3150 3400
Connection ~ 6350 3650
Connection ~ 6350 3950
Wire Wire Line
	5300 4500 5300 4600
Wire Wire Line
	8850 6050 8900 6050
Wire Wire Line
	4650 4350 4650 6450
Wire Wire Line
	4750 4250 4750 6050
Wire Wire Line
	8100 3150 8300 3150
Wire Wire Line
	9100 6050 9800 6050
Wire Wire Line
	9950 4600 10100 4600
Wire Wire Line
	10100 4600 10100 4850
Wire Wire Line
	9950 5450 9950 4700
Wire Wire Line
	9550 4600 9450 4600
Wire Wire Line
	9450 4600 9450 3900
Wire Wire Line
	9450 3900 9950 3900
Wire Wire Line
	9950 3900 9950 3650
Connection ~ 9950 3750
Wire Wire Line
	2450 2800 2450 3150
Connection ~ 2450 3150
Connection ~ 2650 3400
Wire Wire Line
	7800 2050 7800 3150
Wire Wire Line
	2650 3950 2400 3950
Connection ~ 5150 3450
Wire Wire Line
	9350 3450 9350 4800
Wire Wire Line
	2650 3400 2650 3950
Connection ~ 9350 4700
Wire Wire Line
	9350 4700 9550 4700
Wire Wire Line
	9350 5100 9350 5250
Connection ~ 9350 5200
Wire Wire Line
	5200 4850 5250 4850
Wire Wire Line
	5250 5150 5250 5300
Wire Wire Line
	5250 5250 5550 5250
Wire Wire Line
	5550 4850 5550 5300
Connection ~ 5250 5250
Wire Wire Line
	9800 5450 10100 5450
Connection ~ 9950 5450
Wire Wire Line
	9950 5700 9950 6050
Wire Wire Line
	9800 6050 9800 5450
Wire Wire Line
	3550 7350 3550 7400
Wire Wire Line
	3550 7050 3550 6900
Wire Wire Line
	3550 6900 3400 6900
Wire Wire Line
	9700 4100 9550 4100
Wire Wire Line
	9550 4100 9550 4500
Wire Wire Line
	9950 4300 9950 4500
Connection ~ 9200 4300
Wire Wire Line
	7500 3700 7900 3700
Wire Wire Line
	8300 4300 8300 4350
Wire Wire Line
	8300 4750 8300 4800
Wire Wire Line
	7900 4000 8300 4000
Wire Wire Line
	7900 5450 8300 5450
Wire Wire Line
	8300 5450 8300 5100
Wire Wire Line
	7950 4400 7950 4000
Connection ~ 7950 4000
Wire Wire Line
	7950 5100 7950 5450
Connection ~ 7950 5450
Wire Wire Line
	7100 4700 7100 4800
Wire Wire Line
	7300 4100 7100 4100
Wire Wire Line
	7100 4100 7100 4400
Wire Wire Line
	7100 5100 7100 5550
Wire Wire Line
	7100 5550 7300 5550
Wire Wire Line
	7650 5100 7100 5100
Wire Wire Line
	7100 4400 7650 4400
Wire Wire Line
	7300 3900 7300 3900
Wire Wire Line
	6100 4450 6100 4350
Wire Wire Line
	6100 4350 6950 4350
Wire Wire Line
	6950 4350 6950 3650
Connection ~ 6100 4850
Connection ~ 5550 5250
Wire Wire Line
	6950 3900 7000 3900
Wire Wire Line
	6950 3650 6900 3650
Connection ~ 6950 3900
Wire Wire Line
	9200 4300 9950 4300
Wire Wire Line
	9200 4250 9200 4350
Wire Wire Line
	9200 4350 9100 4350
Wire Wire Line
	9100 4750 9100 4850
Wire Wire Line
	4050 7050 4050 7400
Wire Wire Line
	2300 5300 2300 5100
Connection ~ 2300 5100
Wire Wire Line
	3200 5100 3200 5200
Wire Wire Line
	2800 5300 2800 5100
Connection ~ 2800 5100
Wire Wire Line
	2300 5600 2300 5750
Wire Wire Line
	2300 5600 2800 5600
Wire Wire Line
	3200 5500 3200 5700
Wire Wire Line
	3200 6100 3200 6300
Connection ~ 3200 5100
Wire Wire Line
	4250 5900 3700 5900
Connection ~ 3700 5900
Wire Wire Line
	3700 5100 3700 5400
Wire Wire Line
	3400 5600 3200 5600
Connection ~ 3200 5600
Wire Wire Line
	2700 5100 3700 5100
Wire Wire Line
	2150 5100 2400 5100
Wire Wire Line
	3200 6300 3700 6300
Wire Wire Line
	3700 6300 3700 6400
Wire Wire Line
	3700 5800 3700 6000
Wire Wire Line
	7850 6550 7850 6650
Wire Wire Line
	6500 6550 7850 6550
Connection ~ 7150 6550
Connection ~ 7850 6250
Wire Wire Line
	6950 6250 7400 6250
Connection ~ 7150 6250
Connection ~ 6500 6250
Wire Wire Line
	6700 5900 6500 5900
Wire Wire Line
	6500 5900 6500 6250
Wire Wire Line
	7000 5900 7350 5900
Wire Wire Line
	7650 5900 7850 5900
Wire Wire Line
	7850 5900 7850 6250
Wire Wire Line
	7150 6250 7150 5900
Connection ~ 7150 5900
Wire Wire Line
	8350 6250 8350 6050
Wire Wire Line
	8350 6050 8650 6050
Wire Wire Line
	7500 5750 7900 5750
Wire Wire Line
	5750 6450 6200 6450
Wire Wire Line
	6200 6450 6200 6250
Wire Wire Line
	6200 6250 6750 6250
Wire Wire Line
	7600 6250 8350 6250
Wire Wire Line
	6100 4850 6100 4750
$Comp
L R R5
U 1 1
P 5450 3800
F 0 "R5" H 5530 3800 50  0000 C CNN
F 1 "1000" V 5450 3800 50  0000 C CNN
F 2 "Resistors_SMD:R_0805_HandSoldering" V 5380 3800 50  0001 C CNN
F 3 "" H 5450 3800 50  0000 C CNN
	1    5450 3800
	-1   0    0    1   
$EndComp
$Comp
L R R18
U 1 1
P 5750 3800
F 0 "R18" H 5830 3800 50  0000 C CNN
F 1 "1000" V 5750 3800 50  0000 C CNN
F 2 "Resistors_SMD:R_0805_HandSoldering" V 5680 3800 50  0001 C CNN
F 3 "" H 5750 3800 50  0000 C CNN
	1    5750 3800
	-1   0    0    1   
$EndComp
Connection ~ 6900 4850
Wire Wire Line
	6900 3950 6900 5050
Wire Wire Line
	6900 5350 7300 5350
Wire Wire Line
	6900 4850 6550 4850
Wire Wire Line
	5550 4850 6250 4850
Connection ~ 5450 3650
Connection ~ 5750 3650
Connection ~ 5750 3950
Connection ~ 5450 3950
$EndSCHEMATC
